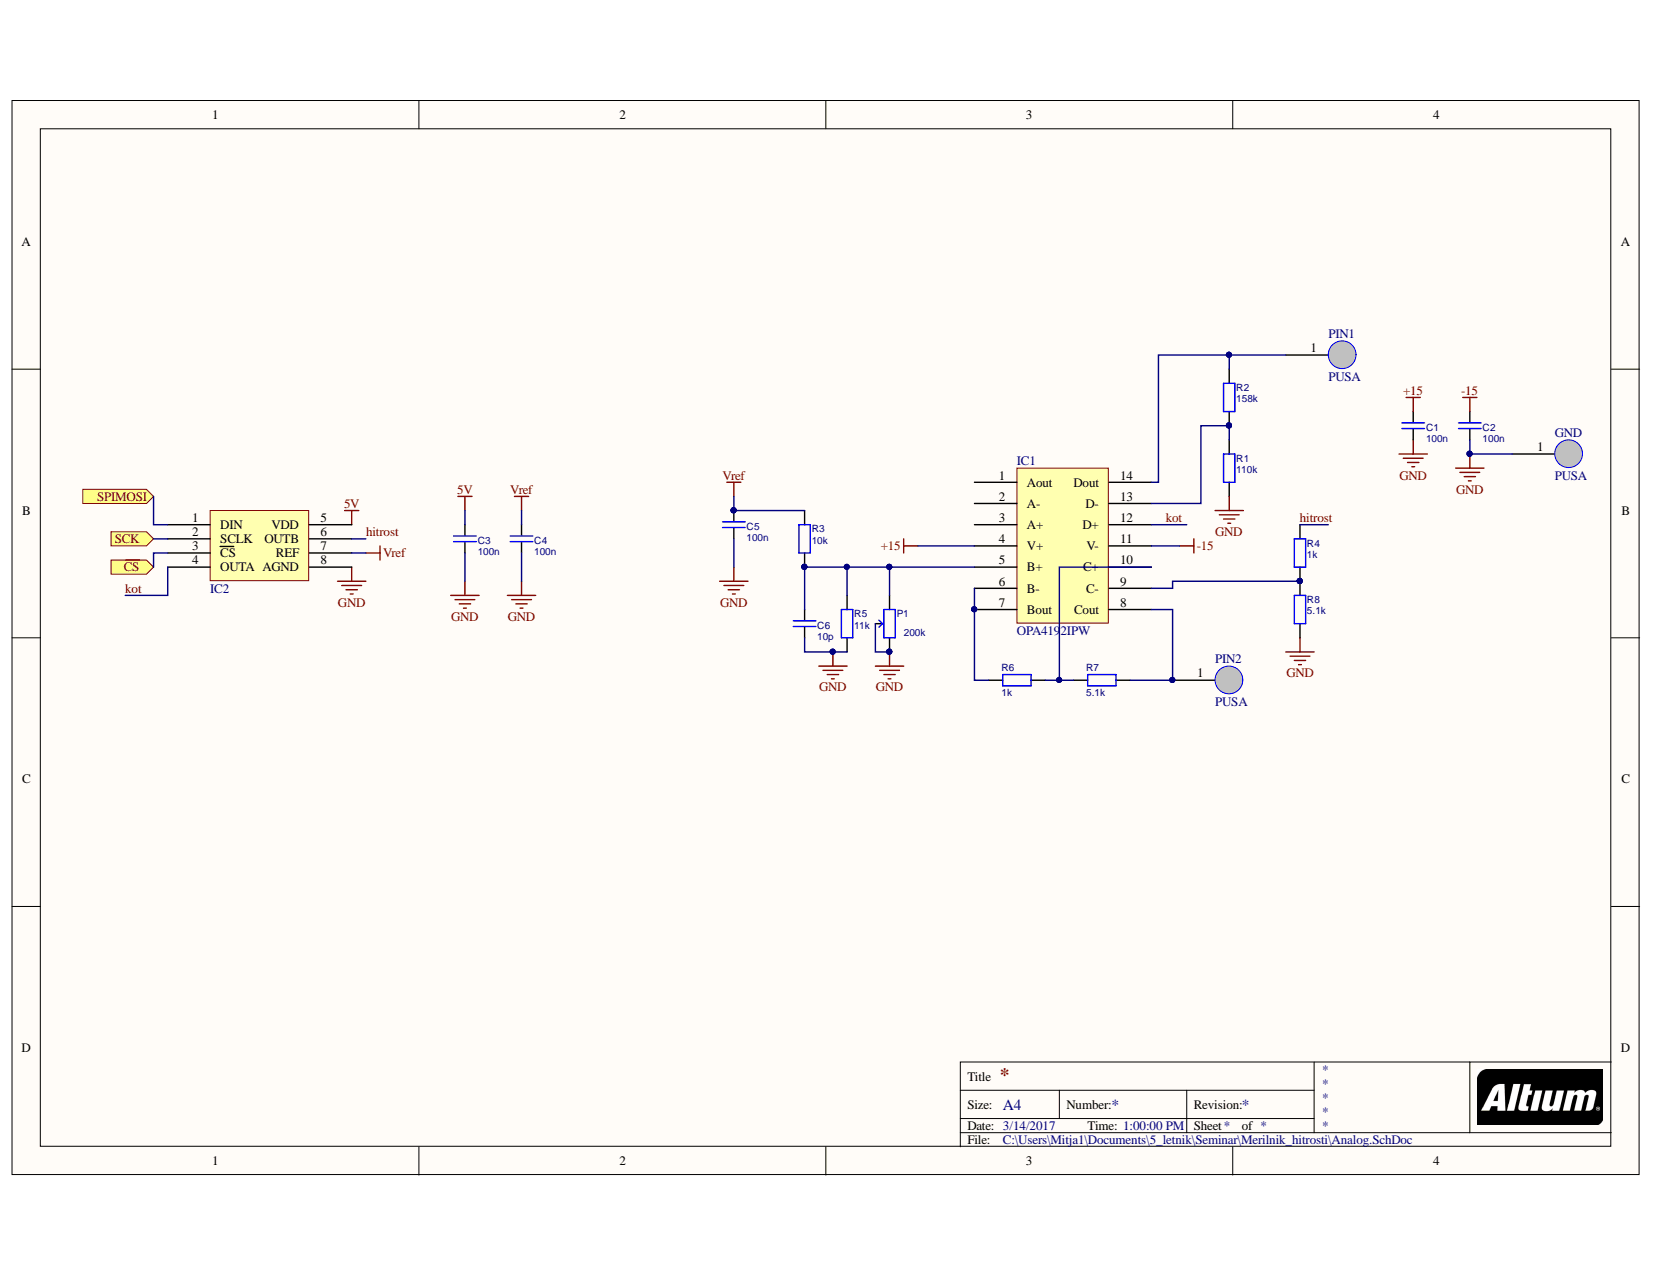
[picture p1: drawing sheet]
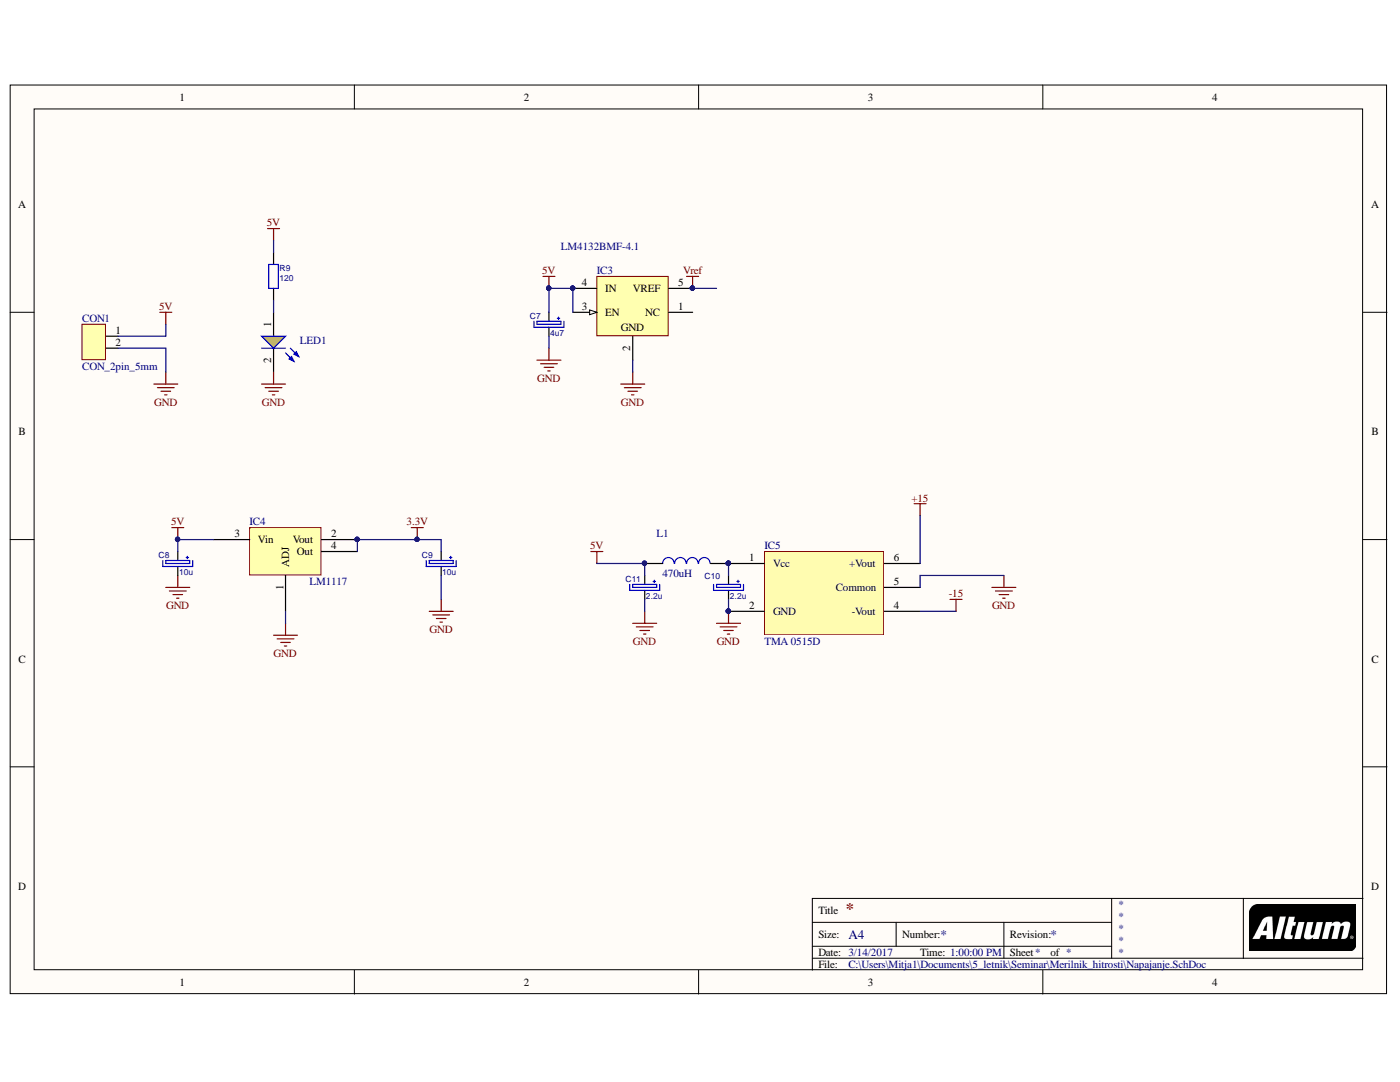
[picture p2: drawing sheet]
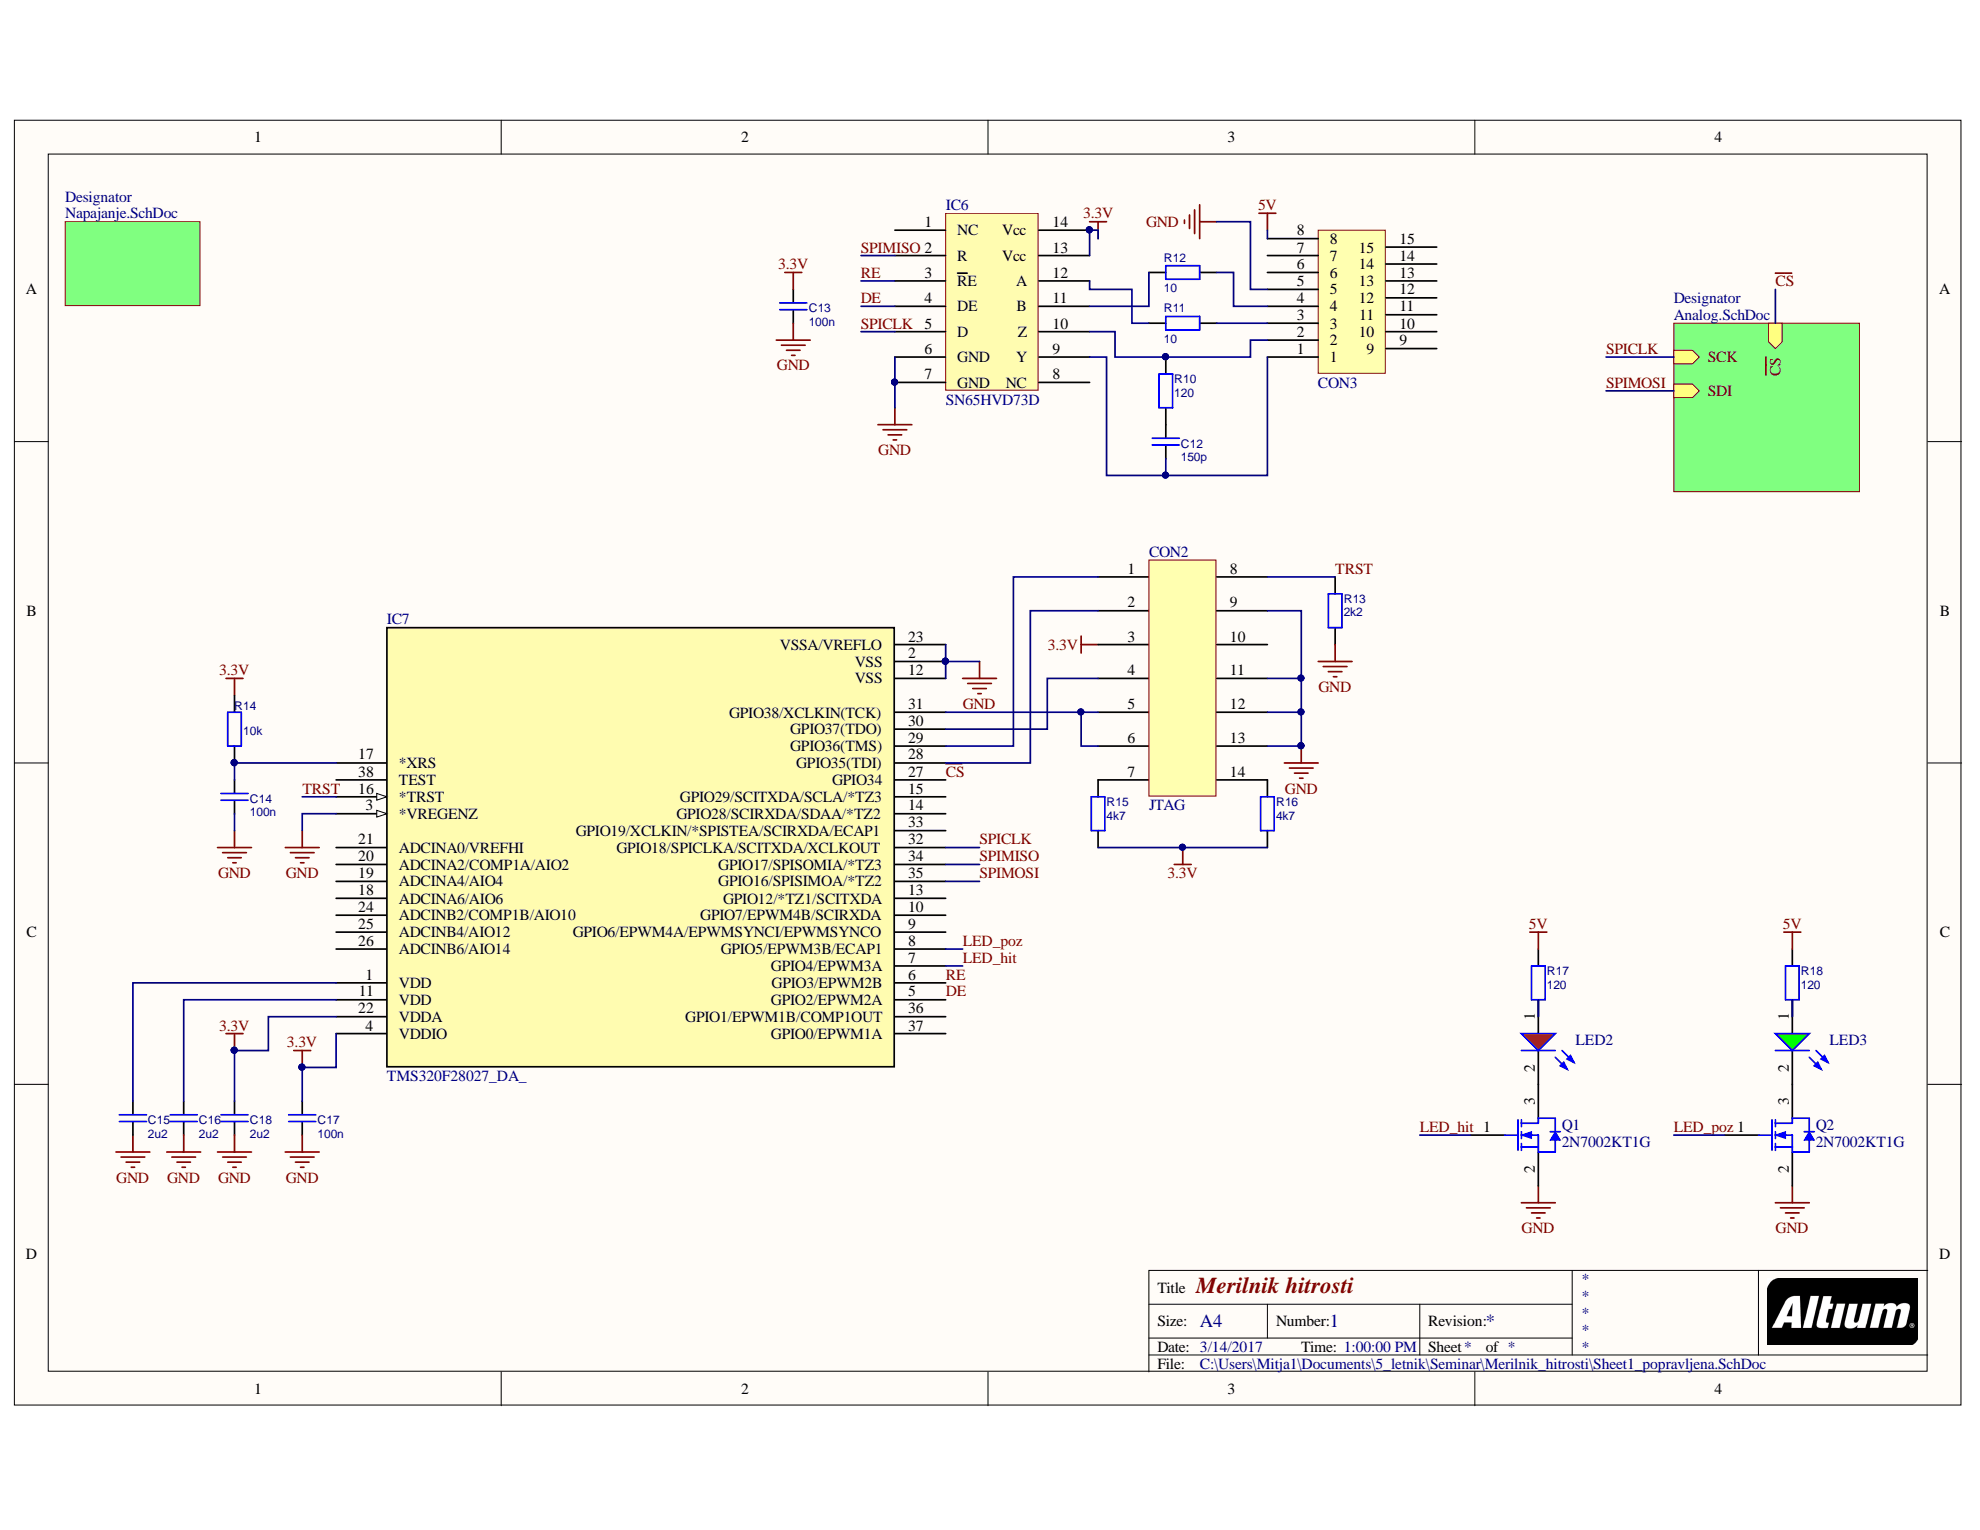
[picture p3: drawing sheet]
# Altium project Merilnik_hitrosti.PrjPcb
3 sheets, 56 parts. Net scope: hierarchical (ports join the sheet entries above them; power ports are global).
Board files: Merilnik_2016_12_20.PcbDoc, Merilnik_2017_01_13.PcbDoc
Sheets:
  Sheet1_popravljena.SchDoc
    Designator = Napajanje.SchDoc
    Designator = Analog.SchDoc

## Sheet Sheet1_popravljena.SchDoc: Merilnik hitrosti
size A4; Author: Mitja Alic; DocumentNumber: 1

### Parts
C12  150p  [C0603]
C13  100n  [C0603]
C14  100n  [C0603]
C15  2u2  [C0603]
C16  2u2  [C0603]
C17  100n  [C0603]
C18  2u2  [C0603]
CON2  JTAG  [JTAG micromatch]
CON3  DSUbConector  [DSUB conector]  (value not drawn)
IC6  SN65HVD73D
IC7  TMS320F28027_DA_  [TSOP65P810X120-38N]
LED2  150060RS75000  [LED_0603_Red]  (value not drawn)
LED3  150060VS75000  [LED_0603_Bright Green]  (value not drawn)
Q1  2N7002KT1G  [NXP-SOT23_N]
Q2  2N7002KT1G  [NXP-SOT23_N]
R10  120  [R0603]
R11  10  [R0603]
R12  10  [R0603]
R13  value 2k2  [R0805]  (hidden comment: 120)
R14  value 10k  [R0805]  (hidden comment: 120)
R15  4k7  [R0805]
R16  4k7  [R0805]
R17  120  [R0805]
R18  120  [R0805]

### Sub-sheets
Designator = Napajanje.SchDoc: no entries
Designator = Analog.SchDoc: SCK (in), SDI (in), ~{CS} (in)

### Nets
3.3V: C13.1 C17.1 C18.1 CON2.3 IC6.13(Vcc) IC6.14(Vcc) IC7.4(VDDIO) IC7.22(VDDA) R14.1 R15.1 R16.1
5V: CON3.8 R17.1 R18.1
GND: C13.2 C14.2 C15.2 C16.2 C17.2 C18.2 CON2.9 CON2.11 CON2.12 CON2.13 CON3.5 IC6.6(GND) IC6.7(GND) IC7.2(VSS) IC7.3(*VREGENZ) IC7.12(VSS) IC7.23(VSSA/VREFLO) Q1.2(S) Q2.2(S) R13.1
~{CS}: IC7.27(GPIO34) ; sheet Designator/~{CS}
DE: IC6.4(DE) IC7.5(GPIO2/EPWM2A)
LED_hit: IC7.7(GPIO4/EPWM3A) Q1.1(G)
LED_poz: IC7.8(GPIO5/EPWM3B/ECAP1) Q2.1(G)
RE: IC6.3(~{R}E) IC7.6(GPIO3/EPWM2B)
SPICLK: IC6.5(D) IC7.32(GPIO18/SPICLKA/SCITXDA/XCLKOUT) ; sheet Designator/SCK
SPIMISO: IC6.2(R) IC7.34(GPIO17/SPISOMIA/*TZ3)
SPIMOSI: IC7.35(GPIO16/SPISIMOA/*TZ2) ; sheet Designator/SDI
TRST: CON2.8 IC7.16(*TRST) R13.2
NetC12_1: C12.1 R10.2
NetC12_2: C12.2 CON3.1 IC6.9(Y)
NetC14_1: C14.1 IC7.17(*XRS) R14.2
NetC15_1: C15.1 IC7.1(VDD)
NetC16_1: C16.1 IC7.11(VDD)
NetCON2_1: CON2.1 IC7.29(GPIO36(TMS))
NetCON2_2: CON2.2 IC7.28(GPIO35(TDI))
NetCON2_4: CON2.4 IC7.30(GPIO37(TDO))
NetCON2_5: CON2.5 CON2.6 IC7.31(GPIO38/XCLKIN(TCK))
NetCON2_7: CON2.7 R15.2
NetCON2_14: CON2.14 R16.2
NetCON3_2: CON3.2 IC6.10(Z) R10.1
NetCON3_3: CON3.3 R11.1
NetCON3_4: CON3.4 R12.1
NetIC6_11: IC6.11(B) R12.2
NetIC6_12: IC6.12(A) R11.2
NetLED2_1: LED2.1(A) R17.2
NetLED2_2: LED2.2(C) Q1.3(D)
NetLED3_1: LED3.1(A) R18.2
NetLED3_2: LED3.2(C) Q2.3(D)

Not connected (* = marked no-connect by the designer): CON2 10; CON3 6 7 9 10 11 12 13 14 15; IC6 1(NC) 8(NC); IC7 9(GPIO6/EPWM4A/EPWMSYNCI/EPWMSYNCO) 10(GPIO7/EPWM4B/SCIRXDA) 13(GPIO12/*TZ1/SCITXDA) 14(GPIO28/SCIRXDA/SDAA/*TZ2) 15(GPIO29/SCITXDA/SCLA/*TZ3) 18(ADCINA6/AIO6) 19(ADCINA4/AIO4) 20(ADCINA2/COMP1A/AIO2) 21(ADCINA0/VREFHI) 24(ADCINB2/COMP1B/AIO10) 25(ADCINB4/AIO12) 26(ADCINB6/AIO14) 33(GPIO19/XCLKIN/*SPISTEA/SCIRXDA/ECAP1) 36(GPIO1/EPWM1B/COMP1OUT) 37(GPIO0/EPWM1A) 38(TEST)

## Sheet Napajanje.SchDoc
size A4

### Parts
C7  4u7  [C Tantal A]
C8  10u  [C Tantal B]
C9  10u  [C Tantal B]
C10  2.2u  [C Tantal B]
C11  2.2u  [C Tantal B]
CON1  CON_2pin_5mm  [CON_2pin_5mm]
IC3  LM4132BMF-4.1  [SOT95P280X145-5N]
IC4  LM1117  [SOT230P700X180-4N]
IC5  TMA 0515D  [TMA 0515D]
L1  value 470uH  [WE-PD2_7850]  (hidden comment: WE-PD2, 74477530)
LED1  150060YS75000  [LED_0603_Yellow]  (value not drawn)
R9  120  [R0805]

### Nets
3.3V: C9.1 IC4.2(Vout) IC4.4(Out)
5V: C7.1 C8.1 C11.1 CON1.1 IC3.3(EN) IC3.4(IN) IC4.3(Vin) L1.1 R9.1
+15: IC5.6(+Vout)
-15: IC5.4(-Vout)
GND: C7.2 C8.2 C9.2 C10.2 C11.2 CON1.2 IC3.2(GND) IC4.1(ADJ) IC5.2(GND) IC5.5(Common) LED1.2(C)
Vref: IC3.5(VREF)
NetC10_1: C10.1 IC5.1(Vcc) L1.2
NetLED1_1: LED1.1(A) R9.2

Not connected (* = marked no-connect by the designer): IC3 1(NC)

## Sheet Analog.SchDoc
size A4

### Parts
C1  100n  [C0603]
C2  100n  [C0603]
C3  100n  [C0603]
C4  100n  [C0603]
C5  100n  [C0603]
C6  10p  [C0603]
GND  PUSA  [PUSA]
IC1  OPA4192IPW  [OPA4192]
IC2  TLV5618ACD  [TLV5618ACD]  (value not drawn)
P1  200k  [Bourns_3266W]
PIN1  PUSA  [PUSA]
PIN2  PUSA  [PUSA]
R1  110k  [R0603]
R2  158k  [R0603]
R3  10k  [R0603]
R4  1k  [R0603]
R5  11k  [R0603]
R6  1k  [R0603]
R7  5.1k  [R0603]
R8  5.1k  [R0603]

### Ports
SCK (in), SPIMOSI (in), ~{CS} (in)

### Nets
5V: C3.1 IC2.5(VDD)
+15: C1.1 IC1.4(V+)
-15: C2.1 IC1.11(V-)
GND: C1.2 C2.2 C3.2 C4.2 C5.2 C6.2 GND.1 IC2.8(AGND) P1.2 P1.3 R1.2 R5.2 R8.2
Vref: C4.1 C5.1 IC2.7(REF) R3.1
~{CS}: IC2.3(~{CS}) ; port ~{CS}
hitrost: IC2.6(OUTB) R4.2
kot: IC1.12(D+) IC2.4(OUTA)
SPICLK: IC2.2(SCLK) ; port SCK
NetC6_1: C6.1 IC1.5(B+) P1.1 R3.2 R5.1
NetIC1_6: IC1.6(B-) IC1.7(Bout) R6.2
NetIC1_8: IC1.8(Cout) PIN2.1 R7.1
NetIC1_9: IC1.9(C-) R4.1 R8.1
NetIC1_10: IC1.10(C+) R6.1 R7.2
NetIC1_13: IC1.13(D-) R1.1 R2.2
NetIC1_14: IC1.14(Dout) PIN1.1 R2.1
NetIC2_1: IC2.1(DIN) ; port SPIMOSI

Not connected (* = marked no-connect by the designer): IC1 1(Aout) 2(A-) 3(A+)

## Nets that join several sheets
3.3V: Sheet1_popravljena (11 pins), Napajanje (C9.1 IC4.2 IC4.4)
5V: Sheet1_popravljena (CON3.8 R17.1 R18.1), Napajanje (9 pins), Analog (C3.1 IC2.5)
+15: Napajanje (IC5.6), Analog (C1.1 IC1.4)
-15: Napajanje (IC5.4), Analog (C2.1 IC1.11)
GND: Sheet1_popravljena (20 pins), Napajanje (11 pins), Analog (13 pins)
Vref: Napajanje (IC3.5), Analog (C4.1 C5.1 IC2.7 R3.1)
~{CS}: Sheet1_popravljena (IC7.27), Analog (IC2.3)
SPICLK: Sheet1_popravljena (IC6.5 IC7.32), Analog (IC2.2)
